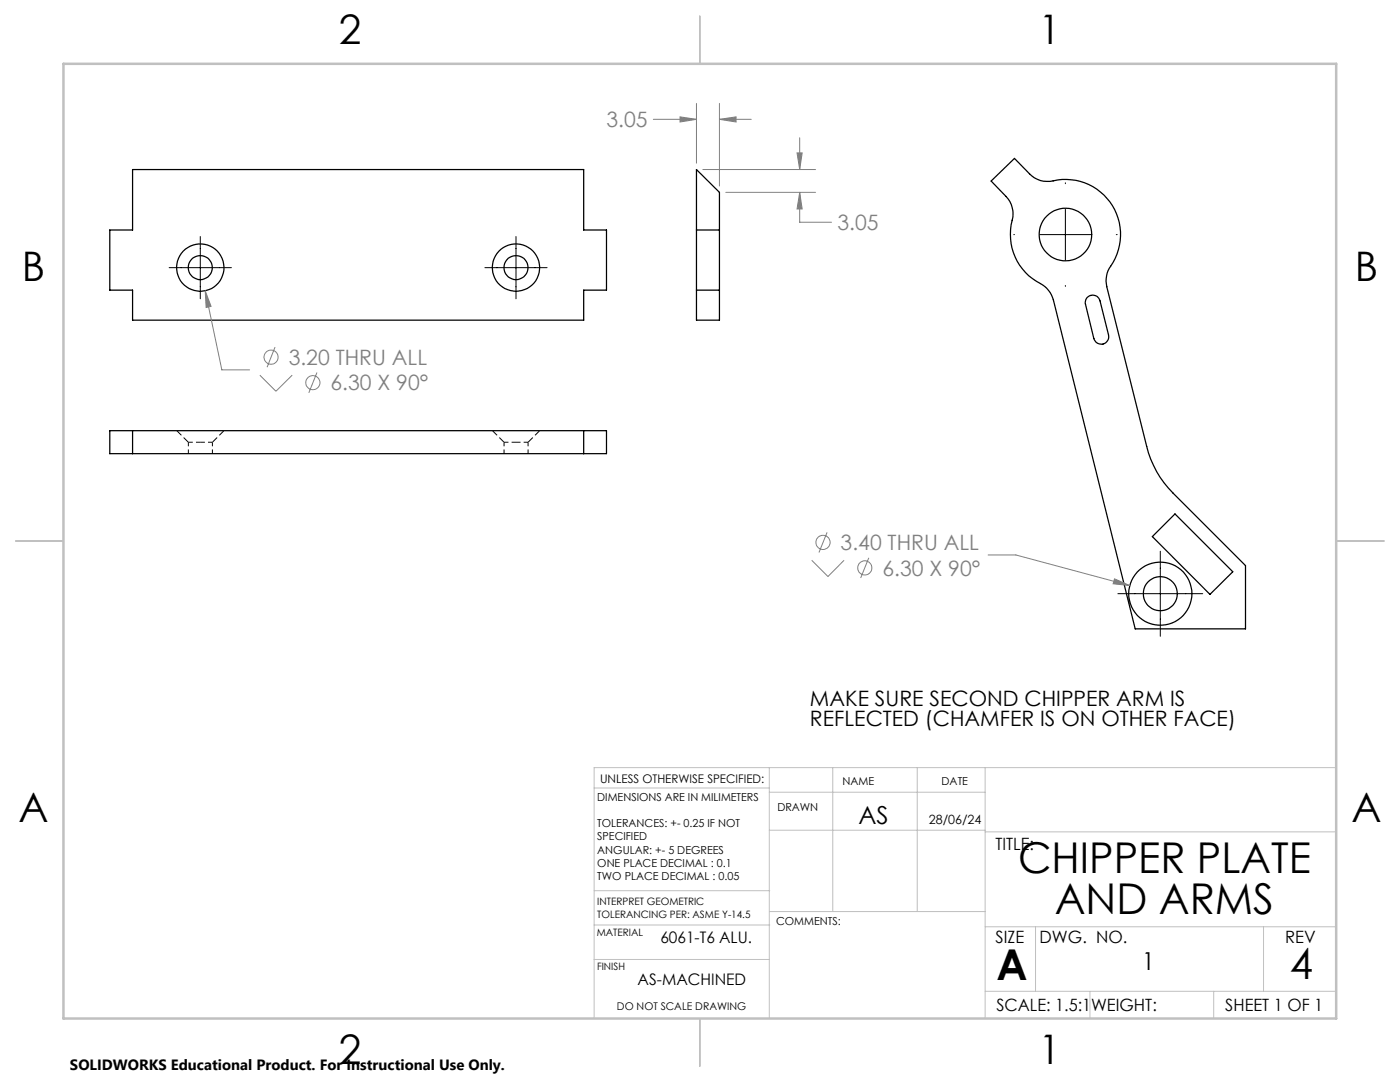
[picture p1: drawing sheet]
<svg xmlns="http://www.w3.org/2000/svg" width="279mm" height="216mm" viewBox="0 0 279 216" stroke-linecap="round" stroke-linejoin="round" font-family="sans-serif">
<g fill="none" stroke="#000" stroke-width=".25">
<path d="M26.5 33.8h90v12.1h4.5v12h-4.5v6h-90v-6h-4.6v-12h4.6zM139 33.8l4.6 4.6v25.5h-4.6zM197.8 36.1l4.7-4.5 3 3.1a5.2 5.2 0 0 0 5.6 1.2 11 11 0 0 1 11 5.4 11 11 0 0 1-.7 12.3l-.6 1.5-.1 1 .2 1.1 7.9 31.9a19.6 19.6 0 0 0 5.3 9.3l14.5 14.5v12.6h-22l-16.4-65.7a5.7 5.7 0 0 0-3.4-3.7 11.1 11.1 0 0 1-4.7-12.8 5.2 5.2 0 0 0-1.3-4.1zM139 57.9h4.6M139 45.9h4.6M217 59.4a1.52 1.52 0 0 1 2.5 .6l1.7 6.8a1.51 1.51 0 0 1-1.1 1.9 1.51 1.51 0 0 1-1.8-1.1l-1.7-7.1 .1-.6zM21.9 85.9h99.1v4.6h-99.1zM26.5 85.9v4.6M116.5 85.9v4.6M234.5 102.6l11.5 11.5-4.5 4.5-11.5-11.5z"/>
<circle cx="40" cy="53.4" r="4.7"/>
<circle cx="40" cy="53.4" r="2.4"/>
<circle cx="103" cy="53.4" r="2.4"/>
<circle cx="103" cy="53.4" r="4.7"/>
<circle cx="212.6" cy="46.8" r="5.3"/>
<circle cx="231.6" cy="118.5" r="3.4"/>
<circle cx="231.6" cy="118.5" r="6.3"/>
</g>
<path d="M37.6 88.2h2.4M40 88.2h2.4M100.6 88.2h2.4M103 88.2h2.4" fill="none" stroke="#000" stroke-width=".2" stroke-dasharray="1.3 .6" stroke-dashoffset=".4" stroke-linecap="butt"/>
<path d="M35.3 85.9l2.3 2.3M42.4 88.2l2.3-2.3M98.3 85.9l2.3 2.3M105.4 88.2l2.3-2.3" fill="none" stroke="#000" stroke-width=".2" stroke-dasharray="1.3 .6" stroke-dashoffset="-.1" stroke-linecap="butt"/>
<path d="M37.6 88.2v2.3M42.4 90.5v-2.3M100.6 88.2v2.3M105.4 90.5v-2.3" fill="none" stroke="#000" stroke-width=".2" stroke-dasharray="1.3 .6" stroke-dashoffset=".5" stroke-linecap="butt"/>
<g fill="none" stroke="#808080" stroke-width=".2">
<path d="M130.4 23.8h8.6M135.7 23.3l3.3 .5-3.3 .5zM139 20.6v12M140.3 33.8h22.5M143.6 23.8l3.3-.5v1zM143.6 20.6v16.5M143.6 23.8h6.3M144.9 38.4h17.9M159.1 30.5h1l-.5 3.3zM159.6 38.4l.5 3.3h-1zM159.6 38.4v5.9h6.3M159.6 27.5v6.3"/>
<path d="M41 58l1.1 3.1-1 .2zM41 58l3.3 15.8h5.5M51.9 74.9l3.2 3.2 3.2-3.2M54.9 69.3l-1.6 4M63.3 74.3l-1.7 4.1M162 111.8l3.2 3.2 3.3-3.2M165.1 106.2l-1.7 4M173.4 111.3l-1.6 4M197.2 110.7h5.5l22.8 6.1M222.4 115.5l3.1 1.3-3.4-.3z"/>
<circle cx="54.1" cy="71.3" r="1.4"/>
<circle cx="62.4" cy="76.3" r="1.41"/>
<circle cx="164.2" cy="108.2" r="1.42"/>
<circle cx="172.6" cy="113.3" r="1.4"/>
</g>
<path d="M212.6 36.5v.2M33.8 53.4h12.4M40 47.2v12.4M96.8 53.4h12.4M103 47.2v12.4M202.3 46.8h.2M207.5 46.8h10.2M212.6 41.7v10.2M212.6 57v.1M222.8 46.8h.2M223.1 118.5h16.9M231.6 110v17" fill="none" stroke="#000" stroke-width=".2"/>
<g fill="none" stroke="#c0c0c0" stroke-width=".2">
<path d="M118.6 157.2h34.9M153.5 153.2v50M153.5 158.1h43.1M166.2 153.2v28.7M183.1 153.2v28.7M196.6 153.2v50M266.7 153.2h-148.1v50M118.6 177.7h35M153.5 165.7h43.1M196.6 166h70.1M118.6 191.5h34.9M118.6 184.6h35"/>
<path d="M153.6 181.9h43M196.6 197.8h70.1M196.6 184.9h70.1M206.7 184.9v12.9M217.5 197.8v5.4M242.2 197.8v5.4M252.2 184.9v12.9"/>
</g>
<path d="M139.7 3.2v9.5M3.1 107.9h9.6M266.7 107.9h9.5M139.7 203.2v9.6" fill="none" stroke="#c0c0c0" stroke-width=".25"/>
<path d="M12.7 12.7h254v190.5h-254z" fill="none" stroke="#c0c0c0" stroke-width=".5"/>
<path d="M41 58l.1 3.3 1-.2zM135.7 23.3l3.3 .5-3.3 .5zM143.6 23.8l3.3-.5v1zM159.1 30.5h1l-.5 3.3zM159.6 38.4l.5 3.3h-1zM222.4 115.5l-.3 1 3.4 .3z" fill="#808080"/>
<g font-size="8.5">
<text x="203.2" y="174.2">CHIPPER PLATE</text>
<text x="210.5" y="182.3">AND ARMS</text>
<text x="198.9" y="195.5">A</text>
<text x="257.4" y="195.4">4</text>
</g>
<g font-size="8.1">
<text x="67.6" y="8.9">2</text>
<text x="207.3" y="8.9">1</text>
<text x="4.4" y="56.1">B</text>
<text x="270.4" y="56.1">B</text>
<text x="3.7" y="164.1">A</text>
<text x="269.7" y="164.1">A</text>
<text x="67.6" y="212.4">2</text>
<text x="207.3" y="212.4">1</text>
</g>
<g font-size="4.9">
<text x="171.3" y="164.4">AS</text>
<text x="227.9" y="193.5">1</text>
</g>
<g font-size="4.2" fill="#808080">
<text x="121" y="25.4">3.05</text>
<text x="167.1" y="45.9">3.05</text>
<text x="57.6" y="72.8">3.20 THRU ALL</text>
<text x="66" y="77.9">6.30 X 90°</text>
<text x="167.8" y="109.8">3.40 THRU ALL</text>
<text x="176.1" y="114.9">6.30 X 90°</text>
</g>
<g font-size="4.2">
<text x="161.6" y="140.8">MAKE SURE SECOND CHIPPER ARM IS</text>
<text x="161.6" y="145">REFLECTED (CHAMFER IS ON OTHER FACE)</text>
</g>
<g font-size="3.4">
<text x="198.7" y="169.7">TITLE:</text>
<text x="198.7" y="188.1">SIZE</text>
<text x="207.5" y="188.1">DWG. NO.</text>
<text x="256.5" y="188.2">REV</text>
<text x="198.8" y="201.7">SCALE: 1.5:1</text>
<text x="217.7" y="201.8">WEIGHT:</text>
<text x="244.5" y="201.7">SHEET 1 OF 1</text>
</g>
<g font-size="3.2">
<text x="131.8" y="188.1">6061-T6 ALU.</text>
<text x="127.3" y="196.6">AS-MACHINED</text>
</g>
<text font-size="3" x="14" y="213.5">SOLIDWORKS Educational Product. For Instructional Use Only.</text>
<text font-size="2.5" x="185.4" y="164.4">28/06/24</text>
<text font-size="2.4" x="119.8" y="156.2">UNLESS OTHERWISE SPECIFIED:</text>
<g font-size="2.2">
<text x="119.2" y="159.7">DIMENSIONS ARE IN MILIMETERS</text>
<text x="155.1" y="161.8">DRAWN</text>
<text x="168.2" y="156.7">NAME</text>
<text x="187.9" y="156.7">DATE</text>
<text x="119.2" y="165">TOLERANCES: +- 0.25 IF NOT</text>
<text x="119.2" y="167.7">SPECIFIED</text>
<text x="119.2" y="170.3">ANGULAR: +- 5 DEGREES</text>
<text x="119.2" y="173">ONE PLACE DECIMAL : 0.1</text>
<text x="119.2" y="175.6">TWO PLACE DECIMAL : 0.05</text>
<text x="154.9" y="184.6">COMMENTS:</text>
</g>
<text font-size="2.1" x="123.1" y="201.6">DO NOT SCALE DRAWING</text>
<g font-size="2">
<text x="119.2" y="180.6">INTERPRET GEOMETRIC</text>
<text x="119.2" y="183.1">TOLERANCING PER: ASME Y-14.5</text>
<text x="119.1" y="186.7">MATERIAL</text>
<text x="119.1" y="193.5">FINISH</text>
</g>
</svg>
